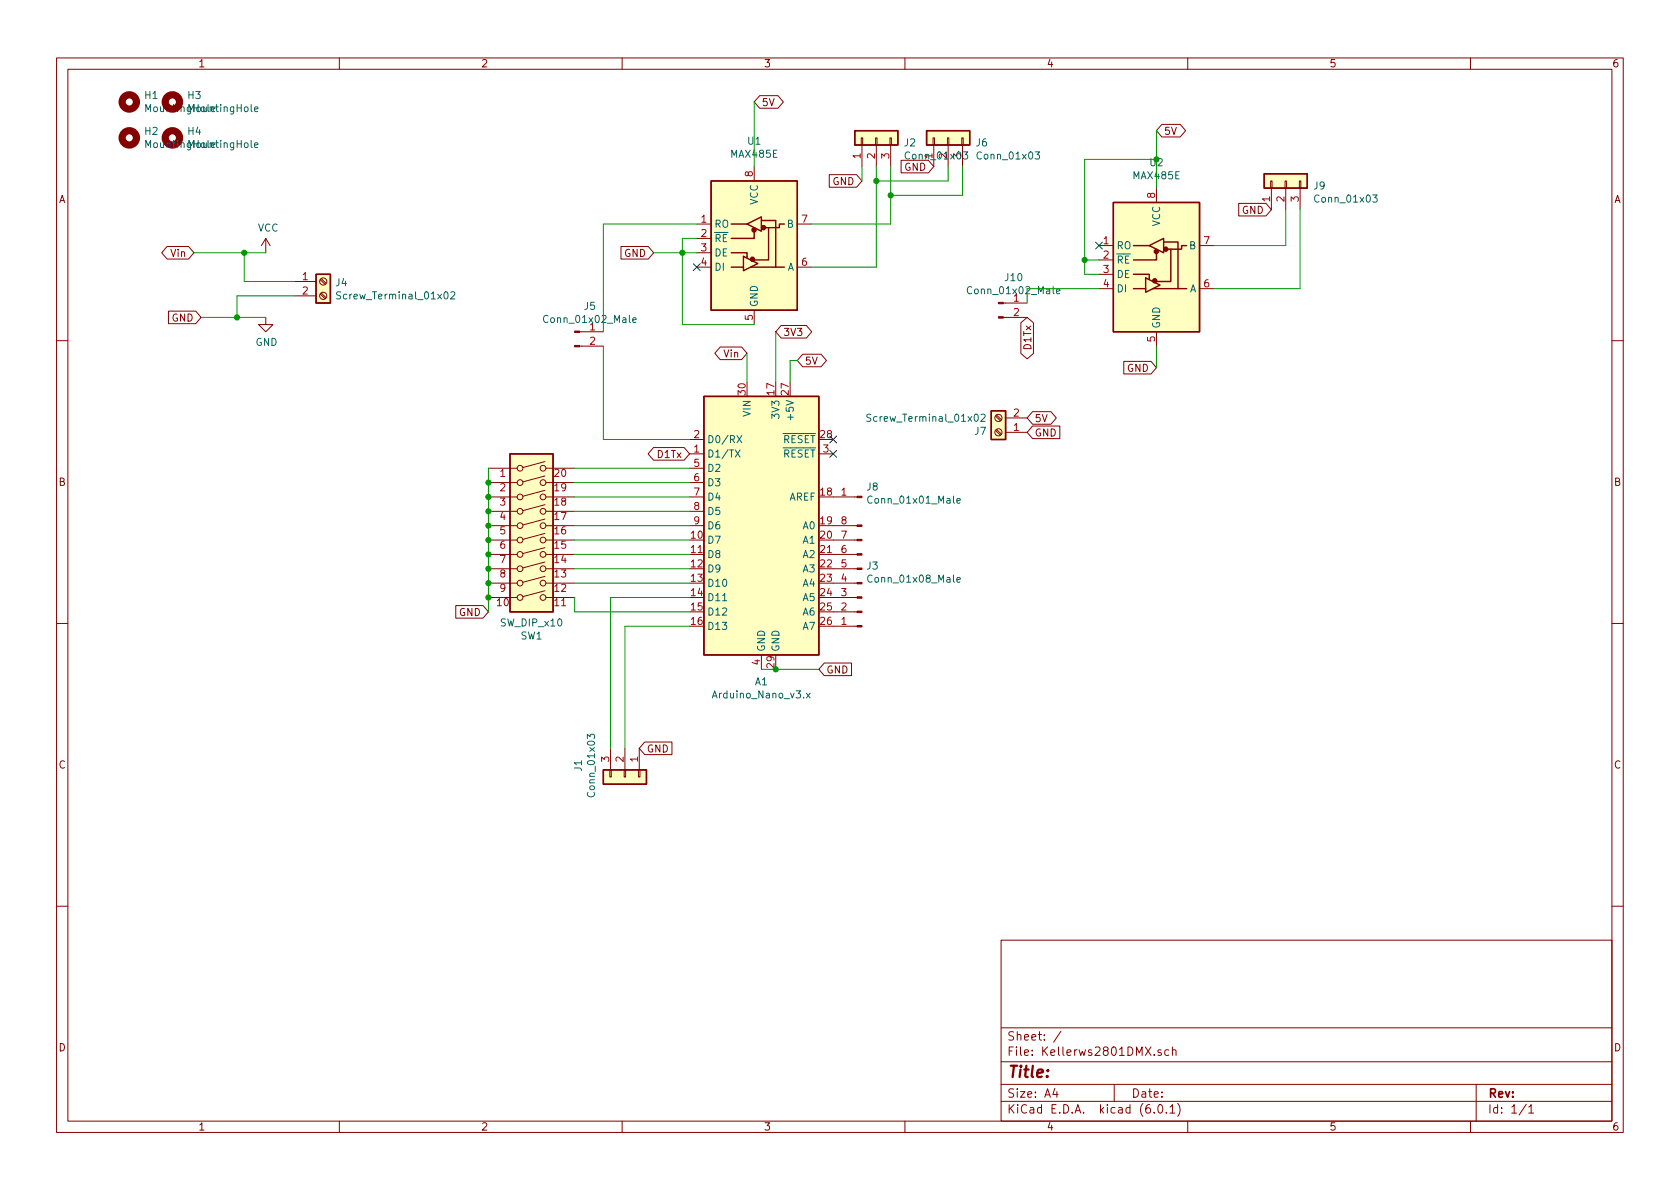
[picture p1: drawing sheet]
EESchema Schematic File Version 4
LIBS:Kellerws2801DMX-cache
EELAYER 26 0
EELAYER END
$Descr A4 11693 8268
encoding utf-8
Sheet 1 1
Title ""
Date ""
Rev ""
Comp ""
Comment1 ""
Comment2 ""
Comment3 ""
Comment4 ""
$EndDescr
$Comp
L MCU_Module:Arduino_Nano_v3.x A1
U 1 1
P 5300 3650
F 0 "A1" H 5300 2564 50  0000 C CNN
F 1 "Arduino_Nano_v3.x" H 5300 2473 50  0000 C CNN
F 2 "Peer:Arduino_Nano_Peer_Big_Pads" H 5450 2700 50  0001 L CNN
F 3 "http://www.mouser.com/pdfdocs/Gravitech_Arduino_Nano3_0.pdf" H 5300 2650 50  0001 C CNN
	1    5300 3650
	1    0    0    -1  
$EndComp
$Comp
L Interface_UART:MAX485E U1
U 1 1
P 5250 1650
F 0 "U1" H 5250 2328 50  0000 C CNN
F 1 "MAX485E" H 5250 2237 50  0000 C CNN
F 2 "Package_SO:SO-8_5.3x6.2mm_P1.27mm" H 5250 950 50  0001 C CNN
F 3 "https://datasheets.maximintegrated.com/en/ds/MAX1487E-MAX491E.pdf" H 5250 1700 50  0001 C CNN
	1    5250 1650
	1    0    0    -1  
$EndComp
$Comp
L Switch:SW_DIP_x10 SW1
U 1 1
P 3700 3750
F 0 "SW1" H 3700 3083 50  0000 C CNN
F 1 "SW_DIP_x10" H 3700 3174 50  0000 C CNN
F 2 "Button_Switch_THT:SW_DIP_SPSTx10_Slide_9.78x27.58mm_W7.62mm_P2.54mm" H 3700 3750 50  0001 C CNN
F 3 "" H 3700 3750 50  0001 C CNN
	1    3700 3750
	1    0    0    -1  
$EndComp
$Comp
L Connector_Generic:Conn_01x03 J2
U 1 1
P 6100 950
F 0 "J2" V 6066 762 50  0000 R CNN
F 1 "Conn_01x03" V 5975 762 50  0000 R CNN
F 2 "TerminalBlock:TerminalBlock_bornier-3_P5.08mm" H 6100 950 50  0001 C CNN
F 3 "~" H 6100 950 50  0001 C CNN
	1    6100 950 
	0    -1   -1   0   
$EndComp
$Comp
L power:GND #PWR0101
U 1 1
P 1850 2200
F 0 "#PWR0101" H 1850 1950 50  0001 C CNN
F 1 "GND" H 1855 2027 50  0000 C CNN
F 2 "" H 1850 2200 50  0001 C CNN
F 3 "" H 1850 2200 50  0001 C CNN
	1    1850 2200
	1    0    0    -1  
$EndComp
$Comp
L power:VCC #PWR0102
U 1 1
P 1850 1750
F 0 "#PWR0102" H 1850 1600 50  0001 C CNN
F 1 "VCC" H 1867 1923 50  0000 C CNN
F 2 "" H 1850 1750 50  0001 C CNN
F 3 "" H 1850 1750 50  0001 C CNN
	1    1850 1750
	1    0    0    -1  
$EndComp
Text GLabel 1400 2200 0    50   Input ~ 0
GND
Wire Wire Line
	1400 2200 1650 2200
Wire Wire Line
	1350 1750 1700 1750
$Comp
L Mechanical:MountingHole H1
U 1 1
P 900 700
F 0 "H1" H 1000 746 50  0000 L CNN
F 1 "MountingHole" H 1000 655 50  0000 L CNN
F 2 "MountingHole:MountingHole_3.2mm_M3_DIN965_Pad" H 900 700 50  0001 C CNN
F 3 "~" H 900 700 50  0001 C CNN
	1    900  700 
	1    0    0    -1  
$EndComp
$Comp
L Mechanical:MountingHole H3
U 1 1
P 1200 700
F 0 "H3" H 1300 746 50  0000 L CNN
F 1 "MountingHole" H 1300 655 50  0000 L CNN
F 2 "MountingHole:MountingHole_3.2mm_M3_DIN965_Pad" H 1200 700 50  0001 C CNN
F 3 "~" H 1200 700 50  0001 C CNN
	1    1200 700 
	1    0    0    -1  
$EndComp
$Comp
L Mechanical:MountingHole H2
U 1 1
P 900 950
F 0 "H2" H 1000 996 50  0000 L CNN
F 1 "MountingHole" H 1000 905 50  0000 L CNN
F 2 "MountingHole:MountingHole_3.2mm_M3_DIN965_Pad" H 900 950 50  0001 C CNN
F 3 "~" H 900 950 50  0001 C CNN
	1    900  950 
	1    0    0    -1  
$EndComp
$Comp
L Mechanical:MountingHole H4
U 1 1
P 1200 950
F 0 "H4" H 1300 996 50  0000 L CNN
F 1 "MountingHole" H 1300 905 50  0000 L CNN
F 2 "MountingHole:MountingHole_3.2mm_M3_DIN965_Pad" H 1200 950 50  0001 C CNN
F 3 "~" H 1200 950 50  0001 C CNN
	1    1200 950 
	1    0    0    -1  
$EndComp
Text GLabel 4550 1750 0    50   Input ~ 0
GND
Wire Wire Line
	4550 1750 4750 1750
Wire Wire Line
	4750 1750 4750 1650
Wire Wire Line
	4750 1650 4850 1650
Connection ~ 4750 1750
Wire Wire Line
	4750 1750 4850 1750
NoConn ~ 4850 1850
Wire Wire Line
	4750 1750 4750 2250
Wire Wire Line
	4850 1550 4200 1550
Wire Wire Line
	4200 1550 4200 2300
Wire Wire Line
	4200 3050 4800 3050
NoConn ~ 5800 3050
NoConn ~ 5800 3150
Text GLabel 6000 1250 0    50   Input ~ 0
GND
Wire Wire Line
	6000 1250 6000 1150
Wire Wire Line
	6200 1550 5650 1550
Wire Wire Line
	6100 1150 6100 1250
Wire Wire Line
	6200 1150 6200 1350
$Comp
L Connector_Generic:Conn_01x03 J1
U 1 1
P 4350 5400
F 0 "J1" H 4270 5075 50  0000 C CNN
F 1 "Conn_01x03" H 4270 5166 50  0000 C CNN
F 2 "TerminalBlock:TerminalBlock_bornier-3_P5.08mm" H 4350 5400 50  0001 C CNN
F 3 "~" H 4350 5400 50  0001 C CNN
	1    4350 5400
	0    1    1    0   
$EndComp
$Comp
L Connector:Screw_Terminal_01x02 J4
U 1 1
P 2250 1950
F 0 "J4" H 2330 1942 50  0000 L CNN
F 1 "Screw_Terminal_01x02" H 2330 1851 50  0000 L CNN
F 2 "TerminalBlock:TerminalBlock_bornier-2_P5.08mm" H 2250 1950 50  0001 C CNN
F 3 "~" H 2250 1950 50  0001 C CNN
	1    2250 1950
	1    0    0    -1  
$EndComp
Wire Wire Line
	2050 1950 1700 1950
Wire Wire Line
	1700 1950 1700 1750
Connection ~ 1700 1750
Wire Wire Line
	1700 1750 1850 1750
Wire Wire Line
	2050 2050 1650 2050
Wire Wire Line
	1650 2050 1650 2200
Connection ~ 1650 2200
Wire Wire Line
	1650 2200 1850 2200
Text GLabel 5700 4650 2    50   Input ~ 0
GND
Wire Wire Line
	5700 4650 5400 4650
Wire Wire Line
	5400 4650 5300 4650
$Comp
L Connector:Conn_01x02_Male J5
U 1 1
P 4000 2300
F 0 "J5" H 4106 2478 50  0000 C CNN
F 1 "Conn_01x02_Male" H 4106 2387 50  0000 C CNN
F 2 "Connector_PinHeader_2.54mm:PinHeader_1x02_P2.54mm_Vertical" H 4000 2300 50  0001 C CNN
F 3 "~" H 4000 2300 50  0001 C CNN
	1    4000 2300
	1    0    0    -1  
$EndComp
Wire Wire Line
	4200 2400 4200 3050
Text GLabel 5200 2450 0    50   BiDi ~ 0
Vin
Text GLabel 5250 700  2    50   BiDi ~ 0
5V
Text GLabel 1350 1750 0    50   BiDi ~ 0
Vin
Wire Wire Line
	5250 700  5250 1150
Wire Wire Line
	5200 2650 5200 2450
Text GLabel 5550 2500 2    50   BiDi ~ 0
5V
Wire Wire Line
	5500 2650 5500 2500
Wire Wire Line
	5500 2500 5550 2500
$Comp
L Connector_Generic:Conn_01x03 J6
U 1 1
P 6600 950
F 0 "J6" V 6566 762 50  0000 R CNN
F 1 "Conn_01x03" V 6475 762 50  0000 R CNN
F 2 "TerminalBlock:TerminalBlock_bornier-3_P5.08mm" H 6600 950 50  0001 C CNN
F 3 "~" H 6600 950 50  0001 C CNN
	1    6600 950 
	0    -1   -1   0   
$EndComp
Text GLabel 6500 1150 0    50   Input ~ 0
GND
Wire Wire Line
	6600 1150 6600 1250
Wire Wire Line
	6600 1250 6100 1250
Connection ~ 6100 1250
Wire Wire Line
	6100 1250 6100 1850
Wire Wire Line
	6700 1150 6700 1350
Wire Wire Line
	6700 1350 6200 1350
Connection ~ 6200 1350
Wire Wire Line
	6200 1350 6200 1550
Wire Wire Line
	5650 1850 6100 1850
$Comp
L Connector:Conn_01x08_Male J3
U 1 1
P 6000 4050
F 0 "J3" H 5973 3930 50  0000 R CNN
F 1 "Conn_01x08_Male" H 5973 4021 50  0000 R CNN
F 2 "Connector_PinHeader_2.54mm:PinHeader_1x08_P2.54mm_Vertical" H 6000 4050 50  0001 C CNN
F 3 "~" H 6000 4050 50  0001 C CNN
	1    6000 4050
	-1   0    0    1   
$EndComp
Text GLabel 7150 2900 2    50   BiDi ~ 0
5V
Text GLabel 7150 3000 2    50   Input ~ 0
GND
Connection ~ 5400 4650
Text GLabel 5400 2300 2    50   BiDi ~ 0
3V3
Wire Wire Line
	5400 2650 5400 2300
Text GLabel 4450 5200 2    50   Input ~ 0
GND
Text GLabel 3400 4250 0    50   Input ~ 0
GND
Wire Wire Line
	4350 5200 4350 4350
Wire Wire Line
	4350 4350 4800 4350
Wire Wire Line
	4250 5200 4250 4150
Wire Wire Line
	4250 4150 4800 4150
Wire Wire Line
	4800 4050 4000 4050
Wire Wire Line
	4000 3950 4800 3950
Wire Wire Line
	4800 3850 4000 3850
Wire Wire Line
	4000 3750 4800 3750
Wire Wire Line
	4800 3650 4000 3650
Wire Wire Line
	4000 3550 4800 3550
Wire Wire Line
	4800 3450 4000 3450
Wire Wire Line
	4000 3350 4800 3350
Wire Wire Line
	4800 3250 4000 3250
$Comp
L Connector:Conn_01x01_Male J8
U 1 1
P 6000 3450
F 0 "J8" H 5973 3380 50  0000 R CNN
F 1 "Conn_01x01_Male" H 5973 3471 50  0000 R CNN
F 2 "Connector_PinHeader_2.54mm:PinHeader_1x01_P2.54mm_Vertical" H 6000 3450 50  0001 C CNN
F 3 "~" H 6000 3450 50  0001 C CNN
	1    6000 3450
	-1   0    0    1   
$EndComp
Wire Wire Line
	3400 3250 3400 3350
Connection ~ 3400 3350
Wire Wire Line
	3400 3350 3400 3450
Connection ~ 3400 3450
Wire Wire Line
	3400 3450 3400 3550
Connection ~ 3400 3550
Wire Wire Line
	3400 3550 3400 3650
Connection ~ 3400 3650
Wire Wire Line
	3400 3650 3400 3750
Connection ~ 3400 3750
Wire Wire Line
	3400 3750 3400 3850
Connection ~ 3400 3850
Wire Wire Line
	3400 3850 3400 3950
Connection ~ 3400 3950
Wire Wire Line
	3400 3950 3400 4050
Connection ~ 3400 4050
Wire Wire Line
	3400 4050 3400 4150
Wire Wire Line
	3400 4250 3400 4150
Connection ~ 3400 4150
Wire Wire Line
	4800 4250 4000 4250
Wire Wire Line
	4000 4250 4000 4150
$Comp
L Interface_UART:MAX485E U2
U 1 1
P 8050 1800
F 0 "U2" H 8050 2478 50  0000 C CNN
F 1 "MAX485E" H 8050 2387 50  0000 C CNN
F 2 "Package_SO:SO-8_5.3x6.2mm_P1.27mm" H 8050 1100 50  0001 C CNN
F 3 "https://datasheets.maximintegrated.com/en/ds/MAX1487E-MAX491E.pdf" H 8050 1850 50  0001 C CNN
	1    8050 1800
	1    0    0    -1  
$EndComp
Text GLabel 8050 900  2    50   BiDi ~ 0
5V
Wire Wire Line
	8050 900  8050 1100
Wire Wire Line
	7650 1800 7550 1800
Wire Wire Line
	7550 1800 7550 1900
Wire Wire Line
	7550 1900 7650 1900
NoConn ~ 7650 1700
Text GLabel 8050 2550 0    50   Input ~ 0
GND
Wire Wire Line
	8050 2550 8050 2400
$Comp
L Connector_Generic:Conn_01x03 J9
U 1 1
P 8950 1250
F 0 "J9" V 8916 1062 50  0000 R CNN
F 1 "Conn_01x03" V 8825 1062 50  0000 R CNN
F 2 "TerminalBlock:TerminalBlock_bornier-3_P5.08mm" H 8950 1250 50  0001 C CNN
F 3 "~" H 8950 1250 50  0001 C CNN
	1    8950 1250
	0    -1   -1   0   
$EndComp
Text GLabel 8850 1450 0    50   Input ~ 0
GND
Wire Wire Line
	8450 1700 8950 1700
Wire Wire Line
	8950 1700 8950 1450
Wire Wire Line
	9050 1450 9050 2000
Wire Wire Line
	9050 2000 8450 2000
Wire Wire Line
	7550 1800 7550 1100
Wire Wire Line
	7550 1100 8050 1100
Connection ~ 7550 1800
Connection ~ 8050 1100
Wire Wire Line
	8050 1100 8050 1300
Text GLabel 4800 3150 0    50   BiDi ~ 0
D1Tx
Text GLabel 7150 2200 3    50   BiDi ~ 0
D1Tx
Wire Wire Line
	4750 2250 5250 2250
$Comp
L Connector:Conn_01x02_Male J10
U 1 1
P 6950 2100
F 0 "J10" H 7056 2278 50  0000 C CNN
F 1 "Conn_01x02_Male" H 7056 2187 50  0000 C CNN
F 2 "Connector_PinHeader_2.54mm:PinHeader_1x02_P2.54mm_Vertical" H 6950 2100 50  0001 C CNN
F 3 "~" H 6950 2100 50  0001 C CNN
	1    6950 2100
	1    0    0    -1  
$EndComp
Wire Wire Line
	7150 2100 7150 2000
Wire Wire Line
	7150 2000 7650 2000
$Comp
L Connector:Screw_Terminal_01x02 J7
U 1 1
P 6950 3000
F 0 "J7" H 7030 2992 50  0000 L CNN
F 1 "Screw_Terminal_01x02" H 7030 2901 50  0000 L CNN
F 2 "TerminalBlock:TerminalBlock_bornier-2_P5.08mm" H 6950 3000 50  0001 C CNN
F 3 "~" H 6950 3000 50  0001 C CNN
	1    6950 3000
	-1   0    0    1   
$EndComp
$EndSCHEMATC
